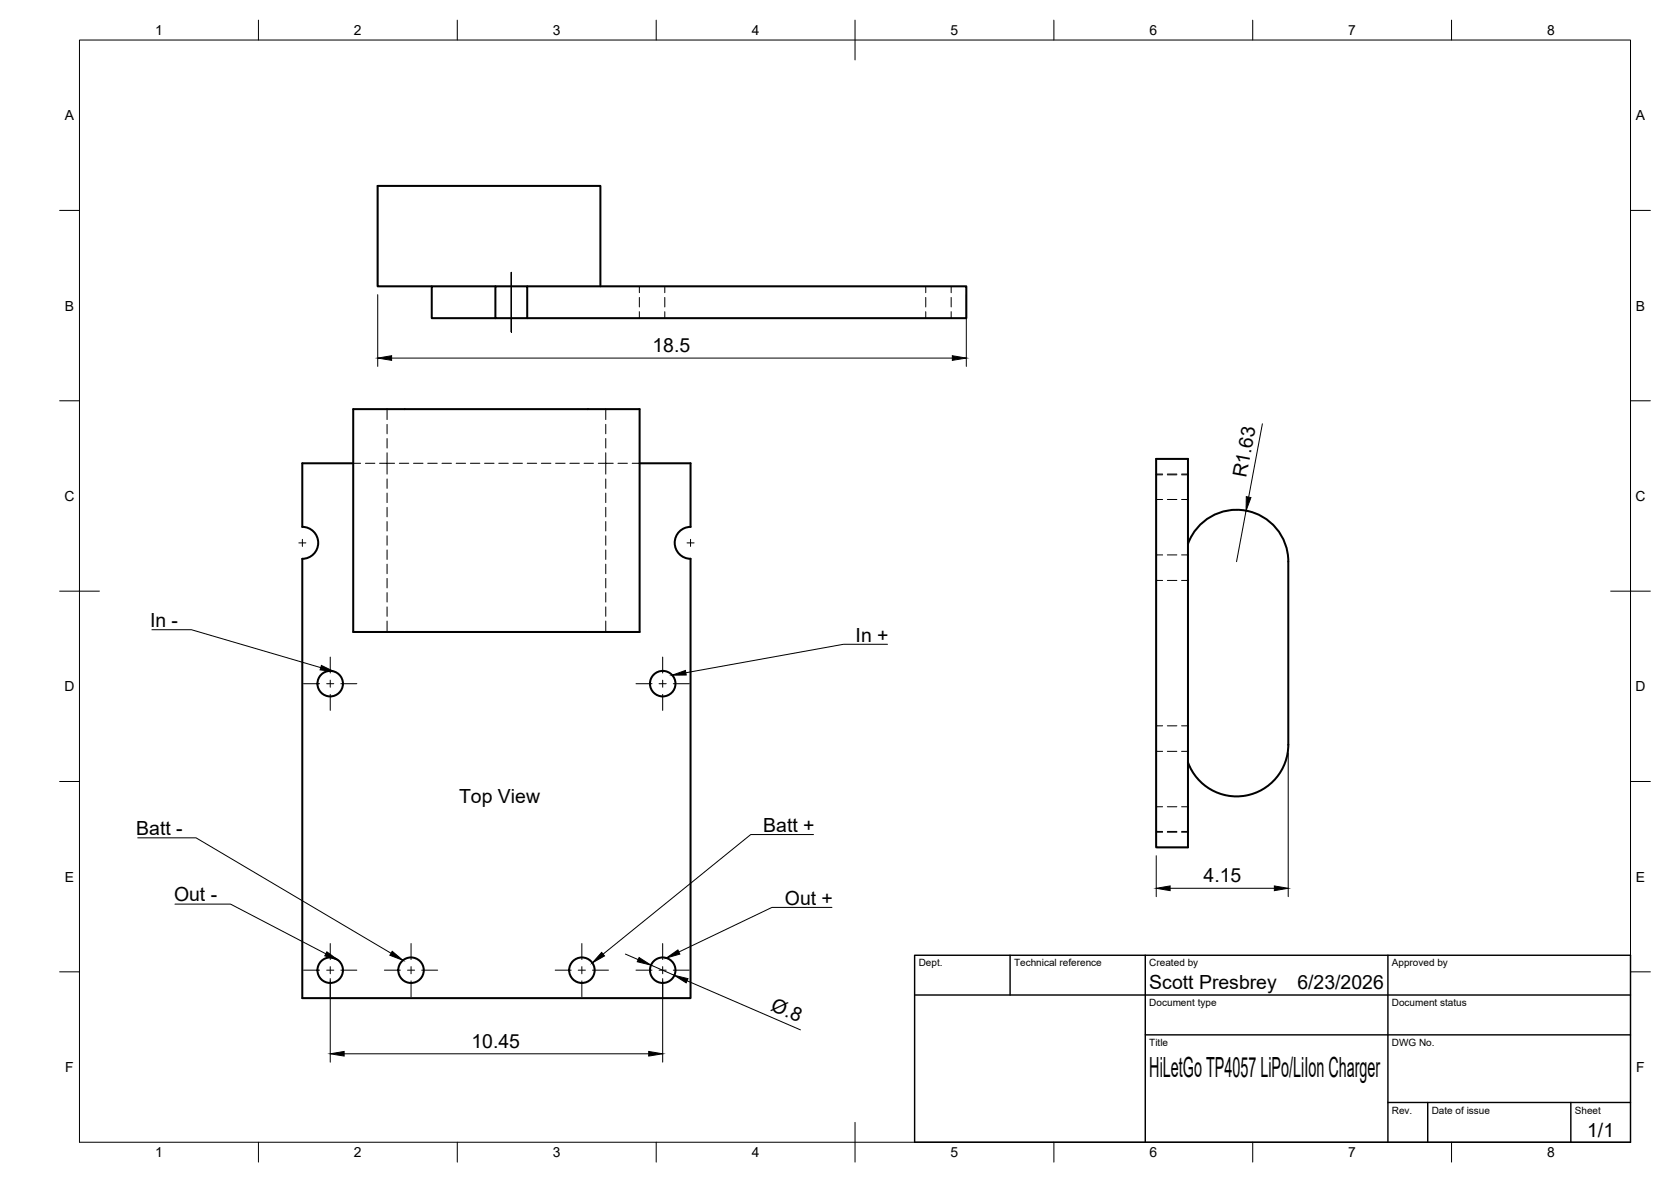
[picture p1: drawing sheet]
<svg xmlns="http://www.w3.org/2000/svg" width="420mm" height="297mm" viewBox="0 0 420 297" stroke-linecap="round" stroke-linejoin="round" font-family="sans-serif">
<!-- layer: Visible -->
<g fill="none" stroke="#000" stroke-width=".51">
<path d="M108.6 72h-13.6v-25.3h56v25.3M124.6 72h8v8h-8zM124.6 72h-16v8h16M132.6 72h110.4v8h-110.4M88.8 102.8h72v56h-72zM88.8 116.4h-12.8v16M160.8 116.4h12.8v16M290.7 115.3h8v97.6h-8zM76 132.4a4 4 0 0 1 4 4 4 4 0 0 1-4 4v110.4h97.6v-110.4a4 4 0 0 1-3.9-4 4 4 0 0 1 3.9-4M298.7 136.6a13 13 0 0 1 14.5-8.3 13 13 0 0 1 10.7 12.8v46a13 13 0 0 1-10.7 12.8 13 13 0 0 1-14.5-8.3"/>
<circle cx="83" cy="171.8" r="3.2"/>
<circle cx="166.6" cy="171.8" r="3.2"/>
<circle cx="83" cy="243.8" r="3.2"/>
<circle cx="103.3" cy="243.8" r="3.2"/>
<circle cx="146.3" cy="243.8" r="3.2"/>
<circle cx="166.6" cy="243.8" r="3.2"/>
</g>
<!-- layer: Hidden -->
<g fill="none" stroke="#000" stroke-width=".25">
<path d="M160.8 72v1.6M160.8 74.7v2.4M160.8 78.3v1.7M167.2 72v1.6M167.2 74.7v2.4M167.2 78.3v1.7M232.8 72v1.6M232.8 74.7v2.4M232.8 78.3v1.7M239.2 72v1.6M239.2 74.7v2.4M239.2 78.3v1.7"/>
<path d="M88.8 116.4h1.9M91.9 116.4h2.4M95.4 116.4h1.9v2.8M97.3 113.8v2.6h1.9M97.3 102.8v2.6M97.3 106.6v2.4M97.3 110.2v2.4M100.4 116.4h2.4M104 116.4h2.4M107.5 116.4h2.4M111.1 116.4h2.4M114.7 116.4h2.4"/>
<path d="M118.3 116.4h2.3M121.8 116.4h2.4M125.4 116.4h2.4M129 116.4h2.4M132.6 116.4h2.3M136.1 116.4h2.4M139.7 116.4h2.4M143.3 116.4h2.4M146.9 116.4h2.3M152.3 113.8v2.6h-1.9M152.3 102.8v2.6M152.3 106.6v2.4"/>
<path d="M152.3 110.2v2.4M154.2 116.4h-1.9v2.8M155.4 116.4h2.4M159 116.4h1.8M290.7 119.3h1.6M290.7 119.1h1.6M293.5 119.3h2.4M293.5 119.1h2.4M297.1 119.3h1.6M297.1 119.1h1.6M97.3 120.4v2.3M97.3 123.9v2.4"/>
<path d="M97.3 127.5v2.4M97.3 131.1v2.3M97.3 134.6v2.4M97.3 138.2v2.4M152.3 120.4v2.3M152.3 123.9v2.4M152.3 127.5v2.4M152.3 131.1v2.3M152.3 134.6v2.4M152.3 138.2v2.4M290.7 125.5h1.6M290.7 139.5h1.6"/>
<path d="M293.5 125.5h2.4M293.5 139.5h2.4M297.1 125.5h1.6M297.1 139.5h1.6M97.3 141.8v2.4M97.3 145.4v2.4M97.3 148.9v2.4M97.3 152.5v2.4M97.3 156.1v2.7M152.3 141.8v2.4M152.3 145.4v2.4M152.3 148.9v2.4"/>
<path d="M152.3 152.5v2.4M152.3 156.1v2.7M290.7 145.9h1.6M293.5 145.9h2.4M297.1 145.9h1.6M290.7 188.8h1.6M290.7 182.4h1.6M293.5 188.8h2.4M293.5 182.4h2.4M297.1 188.8h1.6M297.1 182.4h1.6M290.7 208.9h1.6"/>
<path d="M290.7 209.1h1.6M290.7 202.7h1.6M293.5 208.9h2.4M293.5 209.1h2.4M293.5 202.7h2.4M297.1 208.9h1.6M297.1 209.1h1.6M297.1 202.7h1.6"/>
</g>
<!-- layer: BORDER -->
<g fill="none" stroke="#000" stroke-width=".25">
<path d="M20 10.1h390v276.9h-390zM65 5.1v5M115 5.1v5M165 5.1v5M215 5.1v10M265 5.1v5M315 5.1v5M365 5.1v5M15 52.9h5M410 52.9h5M15 100.7h5M410 100.7h5"/>
<path d="M15 148.6h10M405 148.6h10M15 196.4h5M410 196.4h5M15 244.2h5M410 244.2h5M65 287v5M115 287v5M165 287v5M215 282.1v9.9M265 287v5M315 287v5"/>
<path d="M365 287v5"/>
</g>
<!-- layer: TITLEBLOCK -->
<path d="M230 240.1h180v46.9h-180zM230 250h180M254 240.1v9.9M288 240.1v46.9M349 240.1v46.9M288 260.1h122M349 277.1h61M359 277.1v9.9M395 277.1v9.9" fill="none" stroke="#000" stroke-width=".36"/>
<!-- layer: Smart Centers -->
<g fill="none" stroke="#000" stroke-width=".25">
<path d="M128.6 68.4v15M75.1 136.4h1.8M76 135.5v1.8M172.7 136.4h1.8M173.6 135.5v1.8M76.3 171.8h4M82.1 171.8h1.8M83 165.1v4M83 170.9v1.8M83 174.5v4M85.7 171.8h4M159.9 171.8h4"/>
<path d="M165.7 171.8h1.8M166.6 165.1v4M166.6 170.9v1.8M166.6 174.5v4M169.3 171.8h4M83 237.1v4M103.4 237.1v4M146.3 237.1v4M166.6 237.1v4M76.3 243.8h4M82.1 243.8h1.8M83 242.9v1.8"/>
<path d="M83 246.5v4M85.7 243.8h4M96.6 243.8h4.1M102.5 243.8h1.7M103.4 242.9v1.8M103.4 246.5v4M106 243.8h4M139.6 243.8h4M145.4 243.8h1.8M146.3 242.9v1.8M146.3 246.5v4M149 243.8h4"/>
<path d="M159.9 243.8h4M165.7 243.8h1.8M166.6 242.9v1.8M166.6 246.5v4M169.3 243.8h4"/>
</g>
<!-- layer: FD_Dimensions -->
<g fill="none" stroke="#000" stroke-width=".25">
<path d="M95 74v18.1M243 74v18.1M98.5 90h141M317.4 106.5l-3.4 18.4M313.3 128.4l-2.4 12.7M323.9 189.2v36.1M290.7 215v10.3M157.2 239.8l3.3 1.4M294.2 223.2h26.2M83 245.9v21M163.7 242.5l5.8 2.6M166.6 245.9v21"/>
<path d="M172.8 246.5l28.5 12.3M86.5 264.8h76.6"/>
</g>
<path d="M95 90l3.5-.6v1.2zM239.5 89.4l3.5 .6-3.5 .6zM313.4 124.8l1.1 .2-1.2 3.4zM290.7 223.2l3.5-.6v1.2zM320.4 222.6l3.5 .6-3.5 .6zM160.7 240.6l3 1.9-3.5-.8zM169.5 245.1l3.5 .8-.5 1.1zM83 264.8l3.5-.6v1.2zM163.1 264.2l3.5 .6-3.5 .6z" fill="#000" stroke="#000" stroke-width=".25"/>
<!-- layer: Leaders -->
<path d="M80.8 167.2l3.2 1.6-3.5-.5zM169 169.7l3.3-1.2 .3 1.1zM82.2 239.2l2.8 2.1-3.3-1.1zM98.6 239.1l2.7 2.2-3.3-1.2zM167.5 240.8l3-2.1 .4 1.1zM151.3 239.3l.7 .9-3.1 1.8z" fill="#000" stroke="#000" stroke-width=".25"/>
<path d="M38.2 158.2h9.9l32.5 9.6M223.2 161.9h-11.1l-39.7 7.2M34.6 210.6h14.7l49 29M204.6 209.7h-15.8l-37.2 30.1M44 227.2h14l23.9 12.5M209.2 228h-15.1l-23.4 11.2" fill="none" stroke="#000" stroke-width=".25"/>
<text font-size="7" x="289" y="270.6">HiLetGo TP4057 LiPo/LiIon Charger</text>
<g font-size="4.9">
<text x="164" y="88.5">18.5</text>
<text x="313.4" y="120.2" transform="rotate(-79 313.4 120.2)">R1.63</text>
<text x="37.7" y="157.6">In -</text>
<text x="215.1" y="161.2">In +</text>
<text x="115.4" y="201.7">Top View</text>
<text x="34.3" y="209.9">Batt -</text>
<text x="191.9" y="209">Batt +</text>
<text x="302.6" y="221.8">4.15</text>
<text x="43.8" y="226.5">Out -</text>
<text x="197.4" y="227.3">Out +</text>
<text x="289" y="248.5">Scott Presbrey</text>
<text x="326.2" y="248.5">6/23/2026</text>
<text x="193.6" y="253.8" transform="rotate(23 193.6 253.8)">Ø.8</text>
<text x="118.5" y="263.4">10.45</text>
<text x="399.1" y="285.7">1/1</text>
</g>
<g font-size="3.5">
<text x="39" y="8.8">1</text>
<text x="89" y="8.8">2</text>
<text x="139" y="8.8">3</text>
<text x="189" y="8.8">4</text>
<text x="239" y="8.8">5</text>
<text x="289" y="8.8">6</text>
<text x="339" y="8.8">7</text>
<text x="389" y="8.8">8</text>
<text x="16.3" y="30.2">A</text>
<text x="411.3" y="30.2">A</text>
<text x="16.3" y="78">B</text>
<text x="411.3" y="78">B</text>
<text x="16.2" y="125.9">C</text>
<text x="411.2" y="125.9">C</text>
<text x="16.2" y="173.7">D</text>
<text x="411.2" y="173.7">D</text>
<text x="16.3" y="221.6">E</text>
<text x="411.3" y="221.6">E</text>
<text x="16.4" y="269.4">F</text>
<text x="411.4" y="269.4">F</text>
<text x="39" y="290.8">1</text>
<text x="89" y="290.8">2</text>
<text x="139" y="290.8">3</text>
<text x="189" y="290.8">4</text>
<text x="239" y="290.8">5</text>
<text x="289" y="290.8">6</text>
<text x="339" y="290.8">7</text>
<text x="389" y="290.8">8</text>
</g>
<g font-size="2.5">
<text x="231" y="242.9">Dept.</text>
<text x="255" y="242.9">Technical reference</text>
<text x="289" y="242.9">Created by</text>
<text x="350" y="242.9">Approved by</text>
<text x="289" y="252.8">Document type</text>
<text x="350" y="252.8">Document status</text>
<text x="289" y="262.9">Title</text>
<text x="350" y="262.9">DWG No.</text>
<text x="350" y="279.9">Rev.</text>
<text x="360" y="279.9">Date of issue</text>
<text x="396" y="279.9">Sheet</text>
</g>
</svg>
